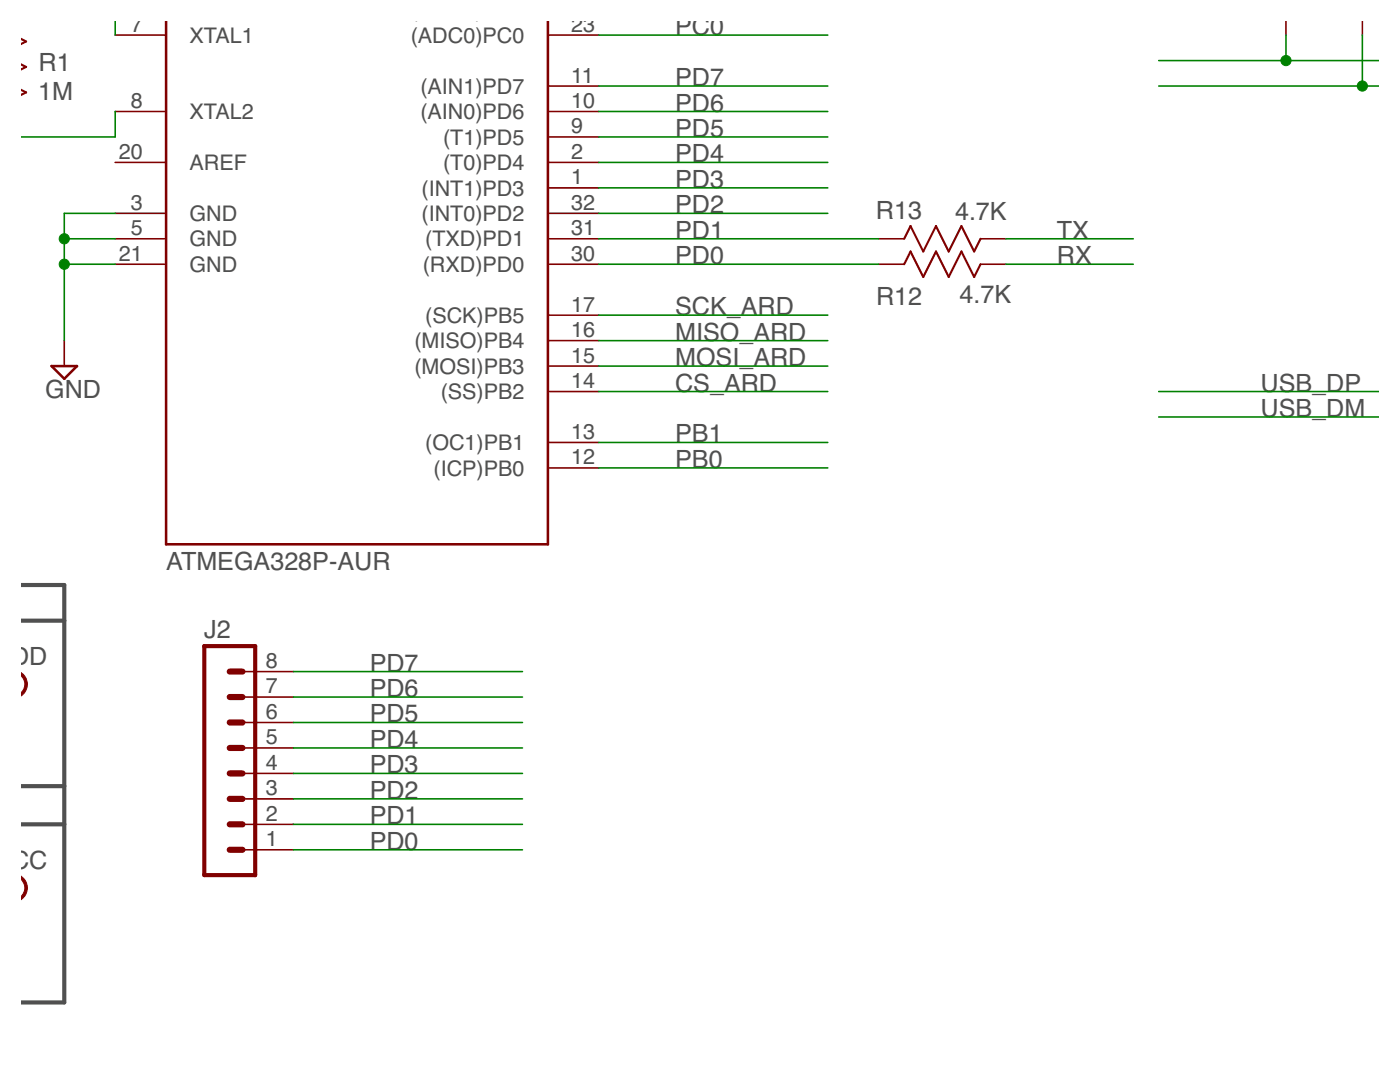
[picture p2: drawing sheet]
<svg xmlns="http://www.w3.org/2000/svg" width="279mm" height="216mm" viewBox="0 0 279 216" stroke-linecap="round" stroke-linejoin="round" font-family="sans-serif">
<path d="M4.1 116.7h8.7v83.3h-8.7M4.1 123.8h8.7M4.1 156.9h8.7M4.1 164.5h8.7" fill="none" stroke="#505050" stroke-width=".83"/>
<path d="M33.1 4.1v104.5h76.2v-104.5M10.3 73h5.1l-2.6 2.6z" fill="none" stroke="#800000" stroke-width=".51"/>
<g fill="none" stroke="#800000" stroke-width=".32">
<path d="M23 7h10.1M109.3 7h10.2M109.3 17.2h10.2M256.6 4.1v2.9M271.9 4.1v2.9M23 32.4h10.1M23 22.2h10.1M109.3 37.5h10.2M109.3 32.4h10.2M109.3 22.2h10.2M109.3 27.3h10.2M23 42.6h10.1"/>
<path d="M23 47.6h10.1M23 52.7h10.1M109.3 42.6h10.2M109.3 47.6h10.2M109.3 52.7h10.2M175.4 47.6h5M175.4 52.7h5M195.7 47.6h5.1M195.7 52.7h5.1M12.8 68v5M109.3 78.1h10.2M109.3 73h10.2"/>
<path d="M109.3 68h10.2M109.3 62.9h10.2M109.3 93.4h10.2M109.3 88.3h10.2M48.4 139.1h10.1M48.4 134h10.1M48.4 159.4h10.1M48.4 154.3h10.1M48.4 149.2h10.1M48.4 144.2h10.1M48.4 169.6h10.1M48.4 164.5h10.1"/>
</g>
<path d="M4.1 7.7l1.1 .6-1.1 .5M4.1 12.8l1.1 .6-1.1 .5M4.1 17.9l1.1 .5-1.1 .6M180.4 52.7l1.3-2.5 2.6 5.1 2.5-5.1 2.5 5.1 2.6-5.1 2.5 5.1 1.3-2.6M180.4 47.6l1.3-2.5 2.6 5.1 2.5-5.1 2.5 5.1 2.6-5.1 2.5 5.1 1.3-2.6" fill="none" stroke="#800000" stroke-width=".42"/>
<g fill="#800000" stroke="#800000" stroke-width=".2">
<path d="M4.1 133.8l.1 .4a2.78 2.78 0 0 1 0 4.7l-.1 .4v-5v.3a2.62 2.62 0 0 1 0 3.9v.3z" fill-rule="evenodd"/>
<path d="M4.1 174.4l.1 .4a2.8 2.8 0 0 1 0 4.7l-.1 .5v-5.1v.4a2.65 2.65 0 0 1 0 3.8v.4z" fill-rule="evenodd"/>
</g>
<path d="M40.8 128.9h10.1v45.7h-10.1z" fill="none" stroke="#800000" stroke-width=".83"/>
<path d="M45.8 134h2.6M45.8 139.1h2.6M45.8 159.4h2.6M45.8 149.2h2.6M45.8 154.3h2.6M45.8 144.2h2.6M45.8 164.5h2.6M45.8 169.6h2.6" fill="none" stroke="#800000" stroke-width="1.2"/>
<g fill="none" stroke="#008000" stroke-width=".32">
<path d="M23 4.1v2.9M119.5 17.2h45.7M119.5 7h45.7M231.2 12.1h44.1M231.2 17.2h44.1M256.6 7v5.1M271.9 7v10.2M23 22.2v5.1h-18.9M119.5 27.3h45.7M119.5 37.5h45.7M119.5 32.4h45.7M119.5 22.2h45.7"/>
<path d="M12.8 47.6h10.2M12.8 52.7h10.2M23 42.6h-10.2v25.4M119.5 42.6h45.7M119.5 47.6h55.9M119.5 52.7h55.9M200.8 47.6h25.4M200.8 52.7h25.4M119.5 68h45.7M119.5 73h45.7M119.5 62.9h45.7M119.5 78.1h45.7"/>
<path d="M231.2 78.1h44.1M119.5 88.3h45.7M119.5 93.4h45.7M231.2 83.2h44.1M58.5 139.1h45.8M58.5 134h45.8M58.5 154.3h45.8M58.5 149.2h45.8M58.5 144.2h45.8M58.5 159.4h45.8M58.5 164.5h45.8M58.5 169.6h45.8"/>
</g>
<g fill="#008000" stroke="#008000" stroke-width=".2">
<circle cx="256.6" cy="12.1" r="1.02"/>
<circle cx="12.8" cy="52.7" r="1.02"/>
<circle cx="12.8" cy="47.6" r="1.02"/>
<circle cx="271.9" cy="17.2" r="1.02"/>
</g>
<g font-size="5" fill="#505050">
<text x="134.7" y="7">PC0</text>
<text x="7.7" y="14.2">R1</text>
<text x="134.7" y="17.2">PD7</text>
<text x="7.6" y="19.9">1M</text>
<text x="134.7" y="22.3">PD6</text>
<text x="134.7" y="27.3">PD5</text>
<text x="134.7" y="32.4">PD4</text>
<text x="134.7" y="37.5">PD3</text>
<text x="134.7" y="47.7">PD1</text>
<text x="134.7" y="42.6">PD2</text>
<text x="174.8" y="43.6">R13</text>
<text x="190.6" y="43.9">4.7K</text>
<text x="210.9" y="47.7">TX</text>
<text x="134.7" y="52.7">PD0</text>
<text x="210.9" y="52.7">RX</text>
<text x="134.7" y="62.9">SCK_ARD</text>
<text x="174.9" y="60.8">R12</text>
<text x="191.5" y="60.6">4.7K</text>
<text x="134.7" y="68">MISO_ARD</text>
<text x="134.7" y="73">MOSI_ARD</text>
<text x="9" y="79.4">GND</text>
<text x="134.7" y="78.1">CS_ARD</text>
<text x="251.6" y="83.2">USB_DM</text>
<text x="251.6" y="78.1">USB_DP</text>
<text x="134.7" y="88.3">PB1</text>
<text x="134.7" y="93.4">PB0</text>
<text x="33.1" y="113.7">ATMEGA328P-AUR</text>
<text x="40.8" y="127.4">J2</text>
<text x="2.2" y="132.7">DD</text>
<text x="73.8" y="134">PD7</text>
<text x="73.8" y="139.1">PD6</text>
<text x="73.8" y="149.2">PD4</text>
<text x="73.8" y="144.2">PD5</text>
<text x="73.8" y="154.3">PD3</text>
<text x="73.8" y="159.4">PD2</text>
<text x="73.8" y="164.5">PD1</text>
<text x="2.2" y="173.4">CC</text>
<text x="73.8" y="169.6">PD0</text>
</g>
<g font-size="4.3" fill="#505050">
<text x="82" y="3.5">(ADC1)PC1</text>
<text x="26.1" y="6.3">7</text>
<text x="37.8" y="8.5">XTAL1</text>
<text x="82" y="8.5">(ADC0)PC0</text>
<text x="114" y="6.3">23</text>
<text x="114" y="16.5">11</text>
<text x="26.1" y="21.5">8</text>
<text x="37.8" y="23.8">XTAL2</text>
<text x="83.9" y="23.8">(AIN0)PD6</text>
<text x="83.9" y="18.7">(AIN1)PD7</text>
<text x="114" y="21.5">10</text>
<text x="88.4" y="28.9">(T1)PD5</text>
<text x="114" y="26.6">9</text>
<text x="23.7" y="31.7">20</text>
<text x="37.8" y="33.9">AREF</text>
<text x="88.4" y="33.9">(T0)PD4</text>
<text x="114" y="31.7">2</text>
<text x="26.1" y="41.9">3</text>
<text x="84.1" y="39">(INT1)PD3</text>
<text x="114" y="36.8">1</text>
<text x="114" y="41.9">32</text>
<text x="26.1" y="46.9">5</text>
<text x="37.8" y="44.1">GND</text>
<text x="84.1" y="44.1">(INT0)PD2</text>
<text x="114" y="46.9">31</text>
<text x="23.7" y="52">21</text>
<text x="37.8" y="49.2">GND</text>
<text x="84.9" y="49.2">(TXD)PD1</text>
<text x="114" y="52">30</text>
<text x="37.8" y="54.3">GND</text>
<text x="84.4" y="54.3">(RXD)PD0</text>
<text x="84.9" y="64.4">(SCK)PB5</text>
<text x="114" y="62.2">17</text>
<text x="82.7" y="69.5">(MISO)PB4</text>
<text x="114" y="67.3">16</text>
<text x="82.7" y="74.6">(MOSI)PB3</text>
<text x="114" y="77.4">14</text>
<text x="114" y="72.3">15</text>
<text x="87.9" y="79.7">(SS)PB2</text>
<text x="84.9" y="89.8">(OC1)PB1</text>
<text x="114" y="87.6">13</text>
<text x="86.5" y="94.9">(ICP)PB0</text>
<text x="114" y="92.7">12</text>
<text x="53.1" y="133.3">8</text>
<text x="53.1" y="143.4">6</text>
<text x="53.1" y="138.4">7</text>
<text x="53.1" y="148.5">5</text>
<text x="53.1" y="153.6">4</text>
<text x="53.1" y="158.7">3</text>
<text x="53.1" y="163.8">2</text>
<text x="53.1" y="168.8">1</text>
</g>
</svg>
